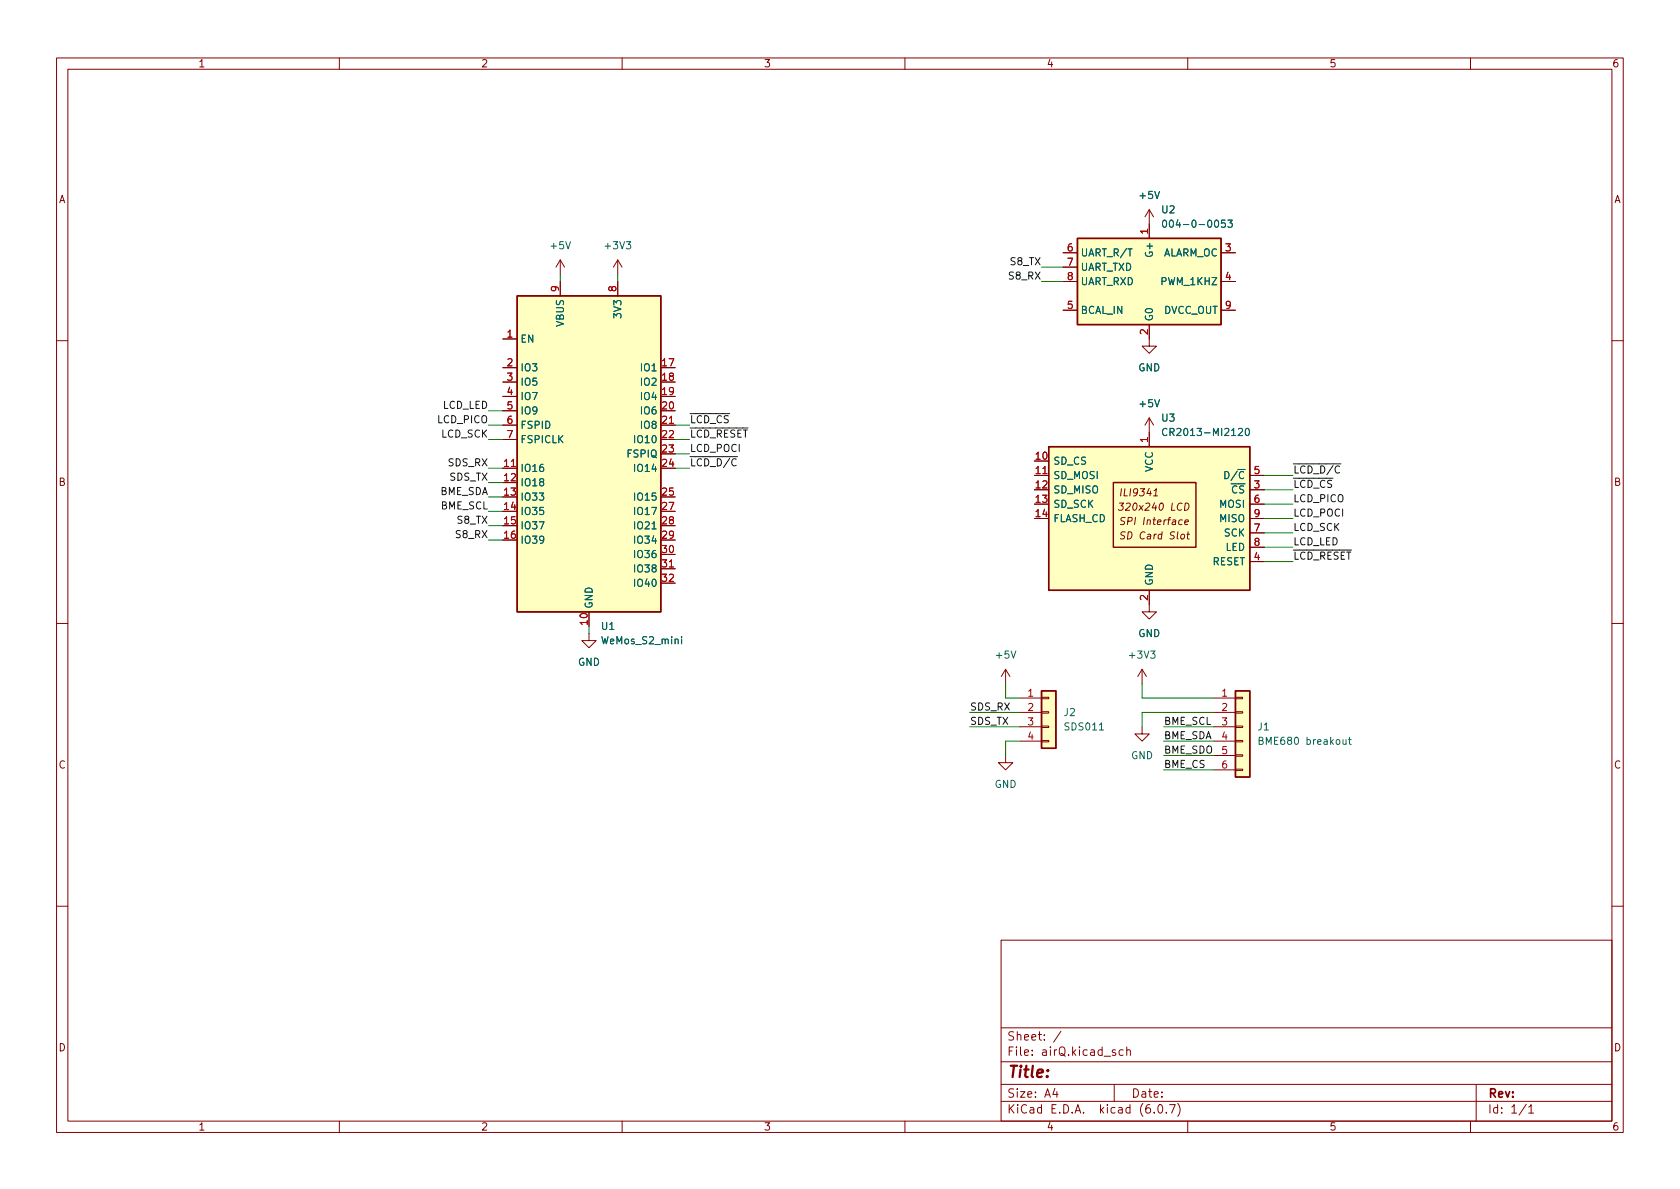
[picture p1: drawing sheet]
<svg xmlns="http://www.w3.org/2000/svg" width="297mm" height="210mm" viewBox="0 0 297 210" stroke-linecap="round" stroke-linejoin="round" font-family="sans-serif">
<g fill="none" stroke="#840000" stroke-width=".18">
<path d="M10 10.2h277v190.1h-277zM12 12.2h273v186.1h-273zM60 10.2v2M110 10.2v2M160 10.2v2M210 10.2v2M260 10.2v2M203.2 37.1v5.1M203.2 37.1l-.8 1.2M203.2 37.1l.8 1.2M88.9 59.9h2.5M99.1 46l-.8 1.2"/>
<path d="M99.1 46v2.5M99.1 49.8v2.5M99.1 46l.7 1.2M109.2 46v2.5M109.2 49.8v2.5M109.2 46l-.7 1.2M109.2 46l.8 1.2M188 44.7h2.5M188 49.8h2.5M188 54.9h2.5M188 47.2h2.5M203.2 57.4v3.8h1.3l-1.3 1.3-1.3-1.3h1.3"/>
<path d="M215.9 44.7h2.5M215.9 49.8h2.5M215.9 54.9h2.5M10 60.2h2M88.9 65h2.5M88.9 75.2h2.5M88.9 67.6h2.5M88.9 70.1h2.5M88.9 72.6h2.5M88.9 77.7h2.5M116.8 75.2h2.6M203.2 73.9l-.8 1.3"/>
<path d="M203.2 73.9v5.1M203.2 73.9l.8 1.3M285 60.2h2M88.9 82.8h2.5M182.9 84.1h2.5M197.9 89h.8l-.5 .4 .3 .2v.5l-.2 .1-.5-.1M198.9 94.1l-.4-.1-.2 .2-.1 .3 .5 .3 .1 .3-.2 .2h-.5M198.9 91.6l-.4-.1-.2 .1-.1 .4 .5 .2 .1 .3-.2 .3-.5-.1M209.5 92.3l.6-.1v-.2h-.5l-.1 .6 .1 .2 .4-.1M209.6 89a.63 .63 0 0 1 .7 .4 .63 .63 0 0 1-.4 .8h-.5zM209.8 94.5h.5M210.1 94l-.2 1.1 .3 .2"/>
<path d="M221 84.1h2.5M221 86.6h2.5M221 99.3h2.5M221 89.1h2.5M221 94.2h2.5M221 96.8h2.5M221 91.7h2.5M10 110.2h2M104.1 112v1.3h1.3l-1.3 1.2-1.2-1.2h1.2M116.8 100.6h2.6M177.8 118.4l-.8 1.2M177.8 118.4v2.5"/>
<path d="M177.8 118.4l.8 1.2M201.9 118.4l-.7 1.2M201.9 118.4v2.5M201.9 118.4l.8 1.2M203.2 104.4v3.8h1.3l-1.3 1.3-1.3-1.3h1.3M285 110.2h2M177.8 133.6v1.3h1.3l-1.3 1.2-1.3-1.2h1.3M180.3 123.4h3.8M180.3 126h3.8M180.3 128.5h3.8M180.3 131.1h3.8M184.1 130.9h1.3v.3h-1.3z"/>
<path d="M184.1 128.4h1.3v.2h-1.3zM184.1 125.9h1.3v.2h-1.3zM184.1 123.3h1.3v.3h-1.3zM201.9 128.5v1.3h1.3l-1.3 1.3-1.2-1.3h1.2M214.6 123.4h3.8M214.6 126h3.8M214.6 128.5h3.8M214.6 131.1h3.8M214.6 133.6h3.8M214.6 136.1h3.8M218.4 136h1.3v.3h-1.3zM218.4 133.5h1.3v.2h-1.3z"/>
<path d="M218.4 130.9h1.3v.3h-1.3zM218.4 128.4h1.3v.2h-1.3zM218.4 125.9h1.3v.2h-1.3zM218.4 123.3h1.3v.3h-1.3zM10 160.2h2M177 166.3h108v32h-108zM285 160.2h2M60 198.3v2M110 198.3v2M160 198.3v2M177 194.8h108M177 191.8h108"/>
<path d="M177 187.8h108M177 181.8h108M186.5 192.5l-.4 1h1M186.9 193v1M187.6 182.4l-1.3 1.9M197 191.8v3M197.2 185.7l-.3-.1-.3 .2 .1 .3 .5 .1v.4h-.6M198.6 185.7l-.5-.1-.2 .3v.4l.1 .3h.6M199.2 185.8l.2-.2 .4 .1 .1 .9M199.2 185.1v1.5M204.1 196.7v.1M204.9 195.4l.2-.1a.81 .81 0 0 1 .6 .7 .81 .81 0 0 1-.3 .8h-.2a.81 .81 0 0 1-.6-.6 .81 .81 0 0 1 .3-.8z"/>
<path d="M206.2 196.7v.1M206.8 195.3h1l-.7 1.5M208.2 195.1a1.72 1.72 0 0 1 0 2.3M210 198.3v2M260 198.3v2M261 191.8v6.5M269.9 195.3l-1.3 1.9M270.3 195.8l.4-.5v1.5M270.3 196.8h.9"/>
</g>
<g fill="#ffffc2" stroke="#ffffc2" stroke-width=".18">
<path d="M184.1 122.2h2.6v10.1h-2.6z"/>
<path d="M91.4 52.3h25.4v55.9h-25.4z"/>
<path d="M185.4 79h35.6v25.4h-35.6z"/>
<path d="M190.5 42.2h25.4v15.2h-25.4z"/>
<path d="M218.4 122.2h2.6v15.2h-2.6z"/>
</g>
<path d="M91.4 52.3h25.4v55.9h-25.4zM190.5 42.2h25.4v15.2h-25.4zM185.4 79h35.6v25.4h-35.6zM196.8 85.3h14.7v11.5h-14.7zM184.1 122.2h2.6v10.1h-2.6zM218.4 122.2h2.6v15.2h-2.6z" fill="none" stroke="#840000" stroke-width=".25"/>
<path d="M205.7 39l.1-.1a.68 .68 0 0 1 .5 .7 .68 .68 0 0 1-.5 .6l-.1-.1-.2-.4zM217.1 38.9h.8l-.4 .5 .3 .1v.6l-.2 .1-.5-.1M206.3 75.9a.6 .6 0 0 0-.8 .4 .6 .6 0 0 0 .6 .7l.2-.1M220.4 75.8h.1a.68 .68 0 0 1 .4 .6 .68 .68 0 0 1-.4 .6 .84 .84 0 0 1-.1-1.2zM120.5 112.6v.1M120.5 113v.9M222.6 131l.6-.1 .1-.2-.1-.2-.6-.1v1.2h.5l.2-.1 .1-.3-.3-.2M238.4 130.8h.5M238.6 130.4v1.1l.3 .1" fill="none" stroke="#006464" stroke-width=".18"/>
<g fill="none" stroke="#009600" stroke-width=".18">
<path d="M99.1 48.5v1.3M109.2 48.5v1.3M184.1 49.8h3.9M184.1 47.2h3.9M86.4 75.2h2.5M86.4 72.6h2.5M86.4 77.7h2.5M119.4 75.2h2.5M119.4 77.7h2.5M86.4 95.5h2.5M86.4 93h2.5M86.4 82.8h2.5"/>
<path d="M86.4 85.3h2.5M86.4 90.4h2.5M86.4 87.9h2.5M119.4 80.3h2.5M119.4 82.8h2.5M223.5 86.6h5.1M223.5 94.2h5.1M223.5 91.7h5.1M223.5 84.1h5.1M223.5 89.1h5.1M223.5 99.3h5.1M223.5 96.8h5.1"/>
<path d="M104.1 110.7v1.3M171.4 126h8.9M171.4 128.5h8.9M177.8 120.9v2.5h2.5M180.3 131.1h-2.5v2.5M201.9 120.9v2.5h12.7M205.7 128.5h8.9M205.7 136.1h8.9M205.7 131.1h8.9M205.7 133.6h8.9M214.6 126h-12.7v2.5"/>
</g>
<text font-size="2.8" fill="#840000" x="178" y="190.6">Title:</text>
<g font-size="2.1" fill="#840000">
<text x="178" y="184">Sheet: /</text>
<text x="178" y="186.7">File: airQ.kicad_sch</text>
<text x="178" y="196.9">KiCad E.D.A. kicad (6.0.7)</text>
<text x="178" y="194.1">Size: A4</text>
<text x="200" y="194.1">Date:</text>
<text x="263" y="194.1">Rev:</text>
<text x="263" y="196.9">Id: 1/1</text>
</g>
<g font-size="1.8" fill="#840000">
<text x="35" y="11.9">1</text>
<text x="85" y="11.9">2</text>
<text x="135" y="11.9">3</text>
<text x="185" y="11.9">4</text>
<text x="235" y="11.9">5</text>
<text x="285" y="11.9">6</text>
<text x="10.3" y="35.9">A</text>
<text x="285.3" y="35.9">A</text>
<text x="10.3" y="85.9">B</text>
<text x="198.5" y="87.8">ILI9341</text>
<text x="285.3" y="85.9">B</text>
<text x="198.6" y="90.3">320x240 LCD</text>
<text x="198.8" y="95.4">SD Card Slot</text>
<text x="198.8" y="92.8">SPI Interface</text>
<text x="10.3" y="135.9">C</text>
<text x="285.3" y="135.9">C</text>
<text x="10.3" y="185.9">D</text>
<text x="285.3" y="185.9">D</text>
<text x="35" y="199.9">1</text>
<text x="85" y="199.9">2</text>
<text x="135" y="199.9">3</text>
<text x="185" y="199.9">4</text>
<text x="235" y="199.9">5</text>
<text x="285" y="199.9">6</text>
</g>
<g font-size="1.8" fill="#006464">
<text x="201.6" y="35.2">+5V</text>
<text x="205.4" y="37.7">U2</text>
<text x="207.2" y="40.3">004-0-0053</text>
<text x="97.5" y="44.1">+5V</text>
<text x="107.1" y="44.1">+3V3</text>
<text x="191" y="45.3">UART_R/T</text>
<text x="191" y="47.9">UART_TXD</text>
<text x="203.8" y="45.1" transform="rotate(-90 203.8 45.1)">G+</text>
<text x="205.4" y="45.3">ALARM_OC</text>
<text x="191" y="50.4">UART_RXD</text>
<text x="205.5" y="50.4">PWM_1KHZ</text>
<text x="99.7" y="57.7" transform="rotate(-90 99.7 57.7)">VBUS</text>
<text x="109.9" y="56" transform="rotate(-90 109.9 56)">3V3</text>
<text x="191" y="55.5">BCAL_IN</text>
<text x="203.8" y="56.9" transform="rotate(-90 203.8 56.9)">G0</text>
<text x="205.7" y="55.5">DVCC_OUT</text>
<text x="91.9" y="60.6">EN</text>
<text x="91.9" y="65.7">IO3</text>
<text x="113.5" y="65.7">IO1</text>
<text x="201.2" y="65.7">GND</text>
<text x="91.9" y="68.2">IO5</text>
<text x="91.9" y="70.7">IO7</text>
<text x="113.5" y="68.2">IO2</text>
<text x="113.5" y="70.7">IO4</text>
<text x="91.9" y="73.3">IO9</text>
<text x="91.9" y="75.8">FSPID</text>
<text x="113.5" y="73.3">IO6</text>
<text x="113.5" y="75.8">IO8</text>
<text x="201.6" y="72">+5V</text>
<text x="205.4" y="74.5">U3</text>
<text x="206.7" y="77.1">CR2013-MI2120</text>
<text x="91.9" y="83.4">IO16</text>
<text x="91.9" y="78.4">FSPICLK</text>
<text x="111" y="80.9">FSPIQ</text>
<text x="112.5" y="78.4">IO10</text>
<text x="112.5" y="83.4">IO14</text>
<text x="186.2" y="82.2">SD_CS</text>
<text x="203.8" y="83.5" transform="rotate(-90 203.8 83.5)">VCC</text>
<text x="91.9" y="86">IO18</text>
<text x="91.9" y="88.5">IO33</text>
<text x="112.5" y="88.5">IO15</text>
<text x="186.2" y="84.7">SD_MOSI</text>
<text x="186.2" y="87.2">SD_MISO</text>
<text x="186.2" y="89.8">SD_SCK</text>
<text x="215.7" y="89.8">MOSI</text>
<text x="215.8" y="84.7">D/~{C}</text>
<text x="216.4" y="87.2">~{CS}</text>
<text x="91.9" y="91.1">IO35</text>
<text x="91.9" y="93.6">IO37</text>
<text x="112.5" y="91.1">IO17</text>
<text x="112.5" y="93.6">IO21</text>
<text x="186.2" y="92.3">FLASH_CD</text>
<text x="215.7" y="92.3">MISO</text>
<text x="216.5" y="94.9">SCK</text>
<text x="91.9" y="96.1">IO39</text>
<text x="112.5" y="96.1">IO34</text>
<text x="112.5" y="98.7">IO36</text>
<text x="112.5" y="101.2">IO38</text>
<text x="214.3" y="99.9">RESET</text>
<text x="216.7" y="97.4">LED</text>
<text x="104.8" y="107.7" transform="rotate(-90 104.8 107.7)">GND</text>
<text x="112.5" y="103.8">IO40</text>
<text x="203.8" y="103.6" transform="rotate(-90 203.8 103.6)">GND</text>
<text x="106.4" y="111.4">U1</text>
<text x="106.5" y="113.9">WeMos_S2_mini</text>
<text x="201.2" y="112.6">GND</text>
<text x="102.2" y="117.7">GND</text>
<text x="176.2" y="116.5">+5V</text>
<text x="199.8" y="116.5">+3V3</text>
<text x="188.1" y="126.6">J2</text>
<text x="188.4" y="129.2">SDS011</text>
<text x="222.4" y="129.2">J1</text>
<text x="223.3" y="131.7">BME680 breakout</text>
<text x="200" y="134.2">GND</text>
<text x="175.8" y="139.3">GND</text>
</g>
<g font-size="1.8" fill="#a90000">
<text x="202.9" y="41.4" transform="rotate(-90 202.9 41.4)">1</text>
<text x="188.7" y="44.4">6</text>
<text x="188.7" y="47">7</text>
<text x="216.7" y="44.4">3</text>
<text x="98.8" y="51.5" transform="rotate(-90 98.8 51.5)">9</text>
<text x="109" y="51.5" transform="rotate(-90 109 51.5)">8</text>
<text x="188.7" y="49.5">8</text>
<text x="216.7" y="49.5">4</text>
<text x="89.7" y="59.7">1</text>
<text x="188.7" y="54.6">5</text>
<text x="202.9" y="59.2" transform="rotate(-90 202.9 59.2)">2</text>
<text x="216.7" y="54.6">9</text>
<text x="89.7" y="64.8">2</text>
<text x="117.1" y="64.8">17</text>
<text x="89.7" y="67.3">3</text>
<text x="89.7" y="69.8">4</text>
<text x="117.1" y="67.3">18</text>
<text x="117.1" y="69.8">19</text>
<text x="89.7" y="72.4">5</text>
<text x="89.7" y="74.9">6</text>
<text x="89.7" y="77.5">7</text>
<text x="117.1" y="72.4">20</text>
<text x="117.1" y="74.9">21</text>
<text x="117.1" y="77.5">22</text>
<text x="89.2" y="82.5">11</text>
<text x="117.1" y="80">23</text>
<text x="117.1" y="82.5">24</text>
<text x="183.2" y="81.3">10</text>
<text x="183.2" y="83.8">11</text>
<text x="202.9" y="78.2" transform="rotate(-90 202.9 78.2)">1</text>
<text x="221.8" y="83.8">5</text>
<text x="89.2" y="85.1">12</text>
<text x="89.2" y="87.6">13</text>
<text x="117.1" y="87.6">25</text>
<text x="183.2" y="86.4">12</text>
<text x="183.2" y="88.9">13</text>
<text x="221.8" y="86.4">3</text>
<text x="221.8" y="88.9">6</text>
<text x="89.2" y="90.2">14</text>
<text x="89.2" y="92.7">15</text>
<text x="89.2" y="95.2">16</text>
<text x="117.1" y="90.2">27</text>
<text x="117.1" y="92.7">28</text>
<text x="117.1" y="95.2">29</text>
<text x="183.2" y="91.4">14</text>
<text x="221.8" y="94">7</text>
<text x="221.8" y="91.4">9</text>
<text x="117.1" y="97.8">30</text>
<text x="117.1" y="100.3">31</text>
<text x="221.8" y="99.1">4</text>
<text x="221.8" y="96.5">8</text>
<text x="117.1" y="102.9">32</text>
<text x="202.9" y="106.2" transform="rotate(-90 202.9 106.2)">2</text>
<text x="103.9" y="110.5" transform="rotate(-90 103.9 110.5)">10</text>
<text x="181.8" y="123.2">1</text>
<text x="181.8" y="125.7">2</text>
<text x="216" y="123.2">1</text>
<text x="216" y="125.7">2</text>
<text x="181.8" y="128.3">3</text>
<text x="181.8" y="130.8">4</text>
<text x="216" y="128.3">3</text>
<text x="216" y="130.8">4</text>
<text x="216" y="133.3">5</text>
<text x="216" y="135.9">6</text>
</g>
<g font-size="1.8" fill="#0f0f0f">
<text x="178.7" y="46.9">S8_TX</text>
<text x="178.5" y="49.4">S8_RX</text>
<text x="77.4" y="74.8">LCD_PICO</text>
<text x="78" y="77.4">LCD_SCK</text>
<text x="78.2" y="72.3">LCD_LED</text>
<text x="121.9" y="74.8">~{LCD_CS}</text>
<text x="121.9" y="77.4">~{LCD_RESET}</text>
<text x="79.3" y="82.4">SDS_RX</text>
<text x="121.9" y="79.9">LCD_POCI</text>
<text x="121.9" y="82.4">~{LCD_D/C}</text>
<text x="228.6" y="83.7">~{LCD_D/C}</text>
<text x="77.7" y="87.5">BME_SDA</text>
<text x="79.5" y="85">SDS_TX</text>
<text x="228.6" y="86.3">~{LCD_CS}</text>
<text x="228.6" y="88.8">LCD_PICO</text>
<text x="77.9" y="90.1">BME_SCL</text>
<text x="80.8" y="95.1">S8_RX</text>
<text x="81" y="92.6">S8_TX</text>
<text x="228.6" y="93.9">LCD_SCK</text>
<text x="228.6" y="91.3">LCD_POCI</text>
<text x="228.6" y="96.4">LCD_LED</text>
<text x="228.6" y="99">~{LCD_RESET}</text>
<text x="171.4" y="125.6">SDS_RX</text>
<text x="171.4" y="128.2">SDS_TX</text>
<text x="205.7" y="130.7">BME_SDA</text>
<text x="205.7" y="128.2">BME_SCL</text>
<text x="205.7" y="135.8">BME_CS</text>
<text x="205.7" y="133.2">BME_SDO</text>
</g>
</svg>
